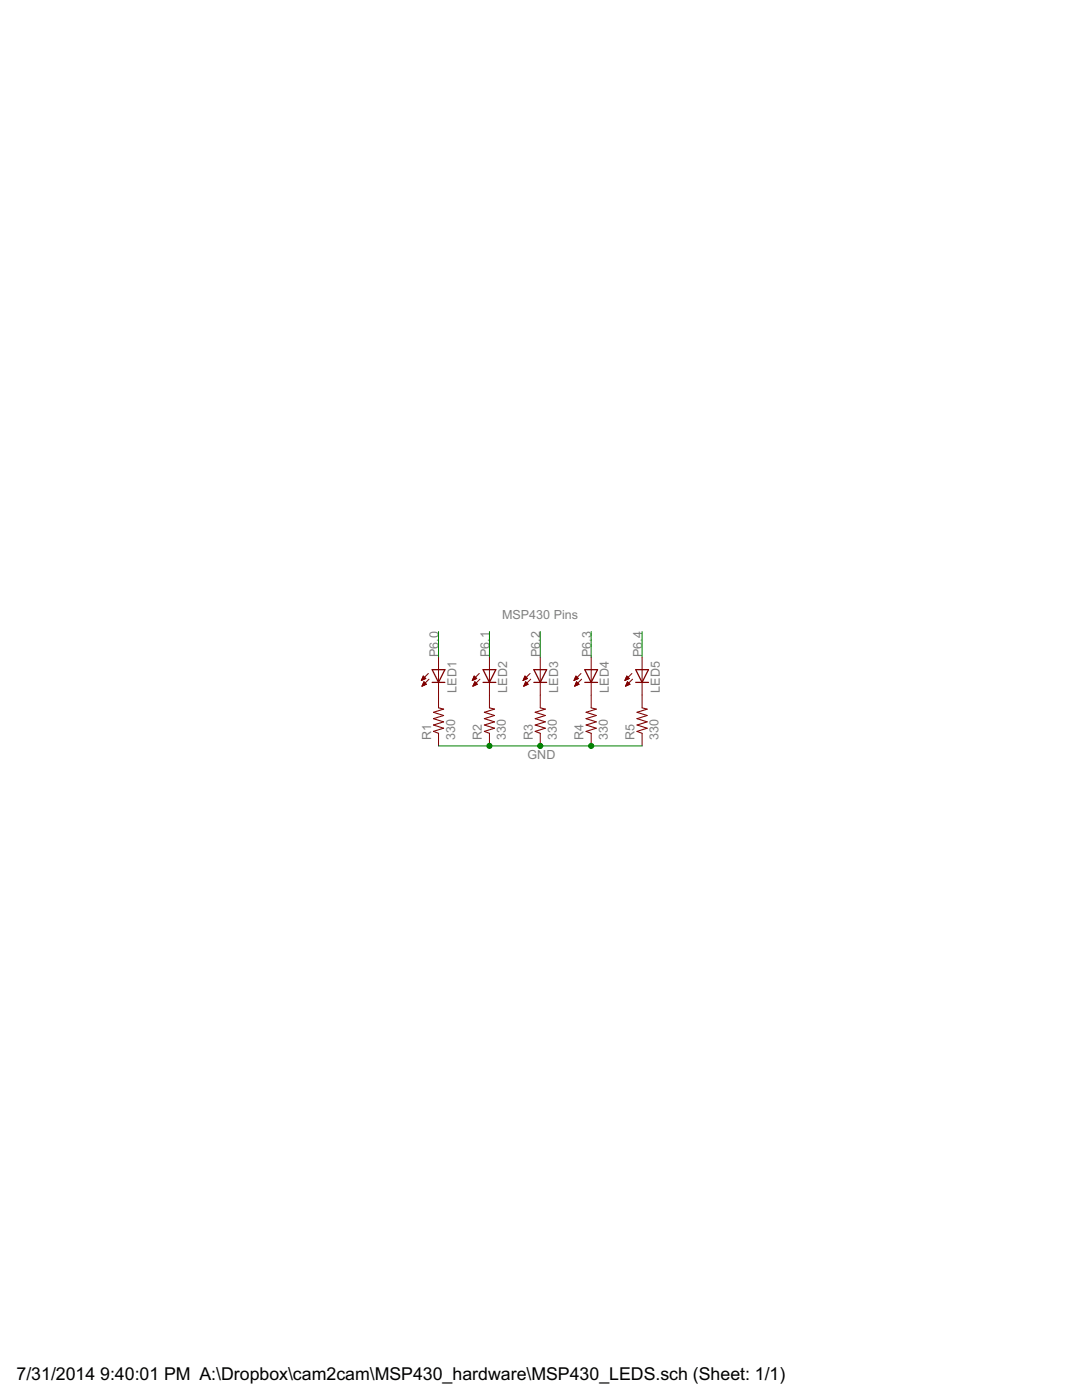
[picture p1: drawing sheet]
<svg xmlns="http://www.w3.org/2000/svg" width="216mm" height="279mm" viewBox="0 0 216 279" stroke-linecap="round" stroke-linejoin="round" font-family="sans-serif">
<path d="M86.2 133.6h2.6l-1.3 2.6zM86.2 136.2h2.6M96.4 136.2h2.5M96.4 133.6h2.5l-1.2 2.6zM106.5 136.2h2.6M106.5 133.6h2.6l-1.3 2.6zM116.7 136.2h2.5M116.7 133.6h2.5l-1.2 2.6zM126.9 136.2h2.5M126.9 133.6h2.5l-1.3 2.6z" fill="none" stroke="#800000" stroke-width=".25"/>
<g fill="none" stroke="#800000" stroke-width=".2">
<path d="M84.1 135.8h.1M84.2 135.6h.3M84.2 135.5h.6M84.2 135.4h.7M84.2 136.8h.3M84.3 135.3h.5M84.3 136.7h.4M84.3 135.2h.4M84.3 136.6h.7M84.4 135h.2M84.4 136.5h.6M84.5 134.9l.5 .5-.9 .4z"/>
<path d="M84.5 136.4h.4M84.5 136.2h.3M84.6 136.1h.1M84.6 136.1l.5 .5-.9 .3zM85.5 134.4l-1.4 1.4M85.6 135.6l-1.4 1.3M87.5 131.1v10.2M94.3 135.8h.1M94.3 135.6h.3M94.4 135.5h.5M94.4 135.4h.7M94.4 136.8h.2"/>
<path d="M94.4 136.7h.5M94.5 135.3h.5M94.5 135.2h.3M94.5 136.6h.7M94.6 135h.1M94.6 136.5h.6M94.6 136.4h.4M94.6 134.9l.5 .5-.9 .4zM94.7 136.2h.2M94.7 136.1h.1M94.7 136.1l.5 .5-.8 .3zM95.6 134.4l-1.4 1.4"/>
<path d="M95.8 135.6l-1.4 1.3M97.7 131.1v10.2M104.4 135.8h.1M104.5 135.6h.3M104.5 135.5h.6M104.6 135.4h.6M104.6 136.8h.2M104.6 135.3h.5M104.6 136.7h.4M104.6 136.6h.7M104.7 135.2h.3M104.7 135h.2"/>
<path d="M104.7 136.5h.6M104.8 136.4h.4M104.8 134.9l.5 .5-.9 .4zM104.8 136.2h.3M104.9 136.1h.1M104.9 136.1l.5 .5-.9 .3zM105.8 134.4l-1.4 1.4M105.9 135.6l-1.4 1.3M107.8 131.1v10.2M114.6 135.8h.1M114.6 135.6h.3M114.7 135.5h.5"/>
<path d="M114.7 135.4h.7M114.7 136.8h.2M114.8 135.3h.5M114.8 136.7h.4M114.8 135.2h.3M114.8 136.6h.7M114.9 136.5h.6M114.9 135h.1M114.9 136.4h.4M114.9 134.9l.5 .5-.9 .4zM115 136.2h.2M115 136.1h.1"/>
<path d="M115 136.1l.5 .5-.8 .3zM115.9 134.4l-1.4 1.4M116.1 135.6l-1.4 1.3M118 131.1v10.2M124.7 135.8h.1M124.8 135.6h.3M124.8 135.5h.5M124.9 135.4h.6M124.9 136.8h.2M124.9 135.3h.5M124.9 136.7h.4M125 135.2h.3"/>
<path d="M125 136.6h.6M125 135h.2M125 136.5h.6M125.1 136.4h.4M125.1 134.9l.5 .5-.9 .4zM125.1 136.2h.3M125.2 136.1h.1M125.2 136.1l.5 .5-.9 .3zM126.1 134.4l-1.4 1.4M126.2 135.6l-1.4 1.3M128.1 131.1v10.2M87.5 146.3v2.6"/>
<path d="M97.7 146.3v2.6M107.8 146.3v2.6M118 146.3v2.6M128.1 146.3v2.6"/>
</g>
<path d="M87.5 141.3l1 .2-2 .7 2 .6-2 .6 2 .7-2 .6 2 .6-2 .7 1 .3M97.7 141.3l1 .2-2.1 .7 2.1 .6-2.1 .6 2.1 .7-2.1 .6 2.1 .6-2.1 .7 1.1 .3M107.8 141.3l1 .2-2 .7 2 .6-2 .6 2 .7-2 .6 2 .6-2 .7 1 .3M118 141.3l1 .2-2.1 .7 2.1 .6-2.1 .6 2.1 .7-2.1 .6 2.1 .6-2.1 .7 1.1 .3M128.1 141.3l1 .2-2 .7 2 .6-2 .6 2 .7-2 .6 2 .6-2 .7 1 .3" fill="none" stroke="#800000" stroke-width=".21"/>
<path d="M87.5 126v5.1M97.7 126v5.1M107.8 126v5.1M118 126v5.1M128.1 126v5.1M87.5 148.9h40.6" fill="none" stroke="#008000" stroke-width=".2"/>
<g fill="#008000" stroke="#008000" stroke-width=".2">
<circle cx="97.7" cy="148.9" r=".51"/>
<circle cx="107.8" cy="148.9" r=".51"/>
<circle cx="118" cy="148.9" r=".51"/>
</g>
<g font-size="4">
<text x="3.3" y="275.4">7/31/2014</text>
<text x="20" y="275.4">9:40:01 PM A:\Dropbox\cam2cam\MSP430_hardware\MSP430_LEDS.sch (Sheet: 1/1)</text>
</g>
<g font-size="2.8" fill="#808080">
<text x="100.2" y="123.5">MSP430 Pins</text>
<text x="87.5" y="131.1" transform="rotate(-90 87.5 131.1)">P6.0</text>
<text x="97.7" y="131.1" transform="rotate(-90 97.7 131.1)">P6.1</text>
<text x="107.8" y="131.1" transform="rotate(-90 107.8 131.1)">P6.2</text>
<text x="118" y="131.1" transform="rotate(-90 118 131.1)">P6.3</text>
<text x="128.1" y="131.1" transform="rotate(-90 128.1 131.1)">P6.4</text>
<text x="91.1" y="138.2" transform="rotate(-90 91.1 138.2)">LED1</text>
<text x="101.2" y="138.2" transform="rotate(-90 101.2 138.2)">LED2</text>
<text x="111.4" y="138.2" transform="rotate(-90 111.4 138.2)">LED3</text>
<text x="121.5" y="138.2" transform="rotate(-90 121.5 138.2)">LED4</text>
<text x="131.7" y="138.2" transform="rotate(-90 131.7 138.2)">LED5</text>
<text x="86" y="147.6" transform="rotate(-90 86 147.6)">R1</text>
<text x="90.8" y="147.6" transform="rotate(-90 90.8 147.6)">330</text>
<text x="96.2" y="147.6" transform="rotate(-90 96.2 147.6)">R2</text>
<text x="101" y="147.6" transform="rotate(-90 101 147.6)">330</text>
<text x="106.3" y="147.6" transform="rotate(-90 106.3 147.6)">R3</text>
<text x="111.1" y="147.6" transform="rotate(-90 111.1 147.6)">330</text>
<text x="116.5" y="147.6" transform="rotate(-90 116.5 147.6)">R4</text>
<text x="121.3" y="147.6" transform="rotate(-90 121.3 147.6)">330</text>
<text x="126.6" y="147.6" transform="rotate(-90 126.6 147.6)">R5</text>
<text x="131.4" y="147.6" transform="rotate(-90 131.4 147.6)">330</text>
<text x="105.3" y="151.4">GND</text>
</g>
</svg>
